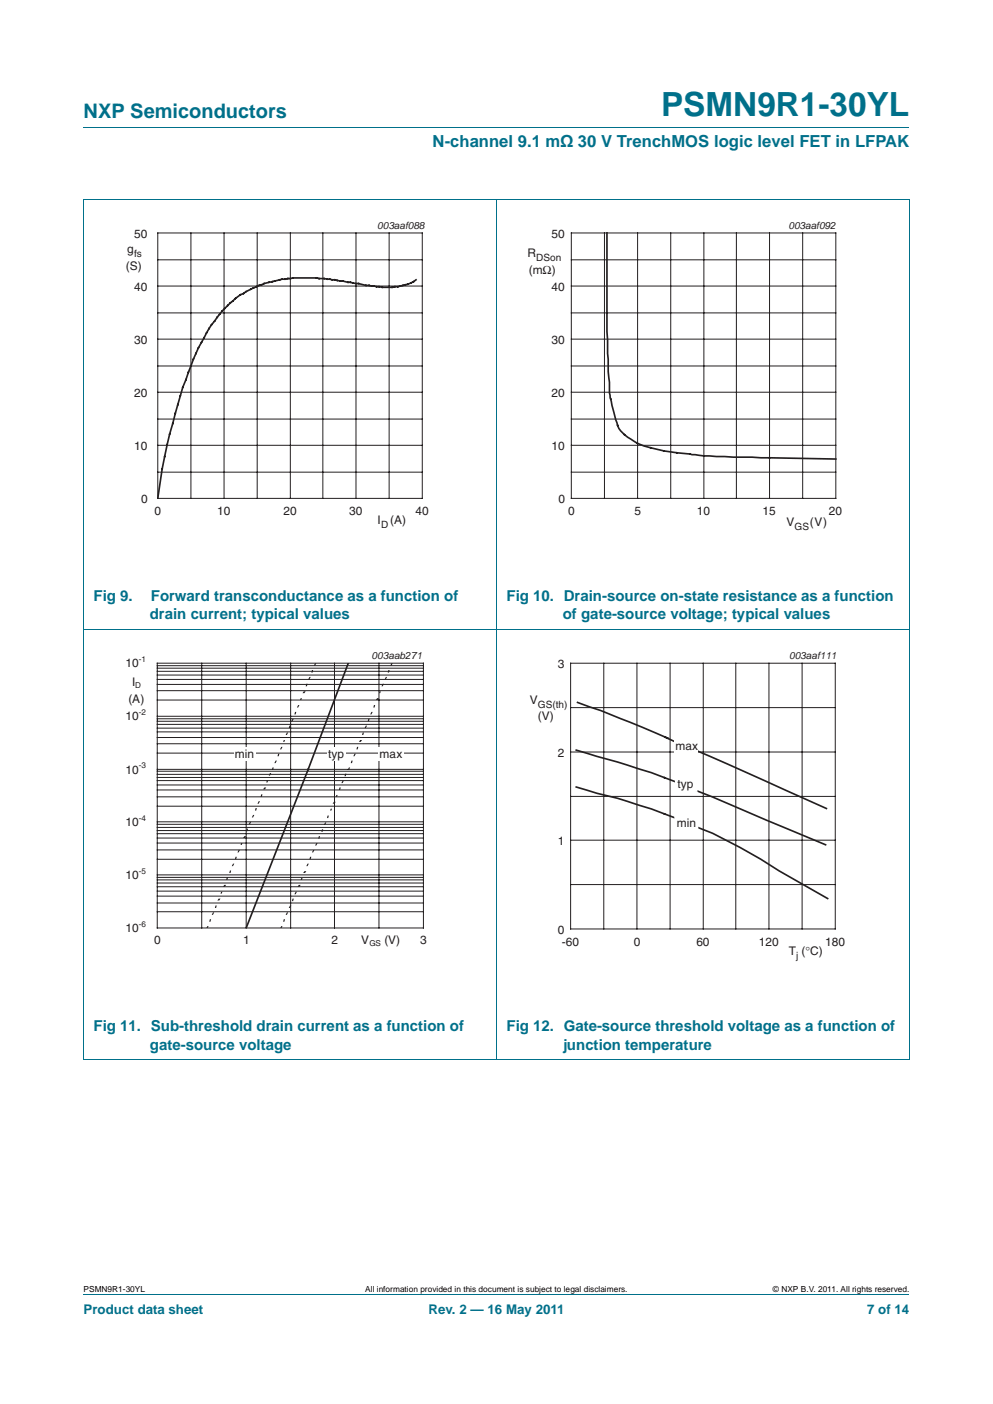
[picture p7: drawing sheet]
<svg xmlns="http://www.w3.org/2000/svg" width="210mm" height="297mm" viewBox="0 0 210 297" stroke-linecap="round" stroke-linejoin="round" font-family="sans-serif">
<path d="M17.7 27h174.6M17.6 42.1h174.7M17.7 42.2v182M105 42.1v182.1M192.3 42.2v182M17.6 133.2h174.7M17.6 224.2h174.7M17.7 273.9h174.6" fill="none" stroke="#00708a" stroke-width=".21"/>
<g fill="none" stroke="#231f20" stroke-width=".21">
<path d="M33.4 55h55.9M33.4 49.3h55.9v56.1h-55.9zM40.4 49.3v56.1M47.4 49.3v56.1M54.4 49.3v56.1M61.4 49.3v56.1M68.3 49.3v56.1M75.3 49.3v56.1M82.3 49.3v56.1M120.8 55h55.9M120.8 49.3h55.9v56.1h-55.9zM127.8 49.3v56.1"/>
<path d="M134.8 49.3v56.1M141.8 49.3v56.1M148.8 49.3v56.1M155.7 49.3v56.1M162.7 49.3v56.1M169.7 49.3v56.1M33.4 77.4h55.9M33.4 66.2h55.9M33.4 71.7h55.9M33.4 60.5h55.9M120.8 77.4h55.9M120.8 66.2h55.9"/>
<path d="M120.8 71.7h55.9M120.8 60.5h55.9M33.4 99.9h55.9M33.4 88.7h55.9M33.4 94.2h55.9M33.4 83h55.9M120.8 99.9h55.9M120.8 88.7h55.9M120.8 94.2h55.9M120.8 83h55.9M33.3 159.3h56.2M33.3 157.4h56.2"/>
<path d="M33.3 156h56.2M33.3 154.8h56.2M33.3 154h56.2M33.3 153.3h56.2M33.3 152.6h56.2M33.3 152.1h56.2M33.3 148.1h56.2M33.3 146.1h56.2M33.3 144.8h56.2M33.3 143.7h56.2M33.3 142.8h56.2M33.3 142h56.2"/>
<path d="M33.3 141.4h56.2M33.3 140.8h56.2M33.3 140.3h56.2v56h-56.2zM33.3 151.5h56.2M42.7 140.3v56M52.1 140.3v56M61.5 140.3v56M70.7 140.3v56M80.1 140.3v56M33.3 179.8h56.2M33.3 178.4h56.2M33.3 177.3h56.2"/>
<path d="M33.3 176.4h56.2M33.3 175.7h56.2M33.3 175.1h56.2M33.3 174.4h56.2M33.3 170.6h56.2M33.3 168.6h56.2M33.3 167.1h56.2M33.3 166.1h56.2M33.3 165.1h56.2M33.3 164.5h56.2M33.3 163.8h56.2M33.3 163.2h56.2"/>
<path d="M33.3 173.9h56.2M33.3 162.8h56.2M33.3 192.9h56.2M33.3 191h56.2M33.3 189.6h56.2M33.3 188.5h56.2M33.3 187.6h56.2M33.3 186.8h56.2M33.3 186.2h56.2M33.3 185.6h56.2M33.3 181.8h56.2M33.3 185.1h56.2"/>
</g>
<path d="M88 59.2a7.3 7.3 0 0 1-4.5 1.5 22.7 22.7 0 0 1-7.7-.7h-.5a57.8 57.8 0 0 0-12.8-1.2 23.4 23.4 0 0 0-12.7 4.4 28 28 0 0 0-7.2 9.2l-.6 1.2a115.9 115.9 0 0 0-6.7 20.5l-1 5.1-.9 6.2M128.3 49.2v21l.3 8.4 .3 2.3a23.9 23.9 0 0 0 1.6 8.6 5.1 5.1 0 0 0 2.9 3.4 9.5 9.5 0 0 0 4.2 1.8 79.4 79.4 0 0 0 13.9 1.9l25.2 .5" fill="none" stroke="#231f20" stroke-width=".35"/>
<path d="M20.4 46.4h81.9v66.3h-81.9zM107.7 46.4h81.9v66.3h-81.9z" fill="none" stroke="#fff" stroke-width=".21"/>
<g fill="#231f20">
<path d="M43.8 195.9h.3l-.3 .5h-.2z" fill-rule="evenodd"/>
<path d="M44.4 194.5h.2l-.1 .5h-.3z" fill-rule="evenodd"/>
<path d="M45 193h.3l-.3 .6h-.2z" fill-rule="evenodd"/>
<path d="M45.6 191.6h.2l-.1 .5h-.3z" fill-rule="evenodd"/>
<path d="M46.2 190.1h.4l-.2 .4h-.4z" fill-rule="evenodd"/>
<path d="M46.8 188.7h.2l-.1 .4h-.3z" fill-rule="evenodd"/>
<path d="M47.4 187.2h.4l-.2 .4h-.4z" fill-rule="evenodd"/>
<path d="M48 185.6h.2l-.1 .6h-.3z" fill-rule="evenodd"/>
<path d="M48.6 184.2h.3l-.2 .5h-.2z" fill-rule="evenodd"/>
<path d="M49.3 182.7h.2l-.2 .5h-.3z" fill-rule="evenodd"/>
<path d="M49.8 181.3h.3l-.2 .5h-.2z" fill-rule="evenodd"/>
<path d="M50.5 179.8h.2l-.2 .5h-.3z" fill-rule="evenodd"/>
<path d="M51 178.4h.3l-.2 .4h-.2z" fill-rule="evenodd"/>
<path d="M51.7 176.9h.4l-.3 .4h-.4z" fill-rule="evenodd"/>
<path d="M52.2 175.3h.3l-.2 .6h-.2z" fill-rule="evenodd"/>
<path d="M52.9 173.9h.2l-.2 .5h-.3z" fill-rule="evenodd"/>
<path d="M53.5 172.4h.3l-.3 .5h-.2z" fill-rule="evenodd"/>
<path d="M54 171h.3l-.1 .5h-.3z" fill-rule="evenodd"/>
<path d="M54.7 169.5h.3l-.3 .5h-.3z" fill-rule="evenodd"/>
<path d="M55.2 168.1h.3l-.1 .5h-.3z" fill-rule="evenodd"/>
<path d="M55.9 166.6h.4l-.3 .4h-.4z" fill-rule="evenodd"/>
<path d="M56.4 165.1h.3l-.1 .4h-.3z" fill-rule="evenodd"/>
<path d="M57.1 163.6h.3l-.3 .5h-.3z" fill-rule="evenodd"/>
<path d="M57.6 162.4h.3l-.1 .5h-.3z" fill-rule="evenodd"/>
<path d="M58.3 160.9h.2l-.2 .5h-.3z" fill-rule="evenodd"/>
<path d="M58.8 159.5h.3l-.2 .5h-.2z" fill-rule="evenodd"/>
<path d="M59.5 158h.2l-.2 .5h-.3z" fill-rule="evenodd"/>
<path d="M60 156.6h.3l-.2 .4h-.2z" fill-rule="evenodd"/>
<path d="M60.7 155h.2l-.2 .5h-.3z" fill-rule="evenodd"/>
<path d="M61.2 153.5h.3l-.2 .5h-.2z" fill-rule="evenodd"/>
<path d="M61.9 152.1h.2l-.2 .5h-.3z" fill-rule="evenodd"/>
<path d="M62.4 150.6h.3l-.2 .5h-.2z" fill-rule="evenodd"/>
<path d="M63.1 149.2h.2l-.2 .5h-.3z" fill-rule="evenodd"/>
<path d="M63.6 147.7h.2l-.1 .4h-.3z" fill-rule="evenodd"/>
<path d="M64.2 146.3h.4l-.2 .4h-.4z" fill-rule="evenodd"/>
<path d="M64.8 144.7h.2l-.1 .5h-.3z" fill-rule="evenodd"/>
<path d="M65.4 143.2h.3l-.3 .5h-.2z" fill-rule="evenodd"/>
<path d="M66 141.8h.2l-.1 .5h-.3z" fill-rule="evenodd"/>
<path d="M66.6 140.3h.3l-.3 .5h-.2z" fill-rule="evenodd"/>
</g>
<path d="M73.6 140.3l-8.4 22.5-13.1 33.5" fill="none" stroke="#231f20" stroke-width=".35"/>
<g fill="#231f20">
<path d="M59.5 195.9h.2l-.2 .5h-.3z" fill-rule="evenodd"/>
<path d="M60 194.5h.3l-.2 .5h-.2z" fill-rule="evenodd"/>
<path d="M60.7 193h.2l-.2 .6h-.3z" fill-rule="evenodd"/>
<path d="M61.3 191.6h.3l-.3 .5h-.2z" fill-rule="evenodd"/>
<path d="M61.9 190.1h.2l-.1 .5h-.3z" fill-rule="evenodd"/>
<path d="M62.5 188.7h.3l-.3 .5h-.2z" fill-rule="evenodd"/>
<path d="M63.2 187.2h.4l-.3 .4h-.4z" fill-rule="evenodd"/>
<path d="M63.7 185.8h.3l-.2 .4h-.2z" fill-rule="evenodd"/>
<path d="M64.4 184.3h.4l-.3 .4h-.4z" fill-rule="evenodd"/>
<path d="M65 182.7h.3l-.3 .5h-.2z" fill-rule="evenodd"/>
<path d="M65.6 181.3h.2l-.1 .5h-.3z" fill-rule="evenodd"/>
<path d="M66.2 179.8h.3l-.3 .5h-.2z" fill-rule="evenodd"/>
<path d="M66.9 178.4h.3l-.3 .5h-.3z" fill-rule="evenodd"/>
<path d="M67.4 176.9h.3l-.1 .5h-.3z" fill-rule="evenodd"/>
<path d="M68.1 175.5h.2l-.1 .5h-.2z" fill-rule="evenodd"/>
<path d="M68.7 174h.3l-.3 .5h-.2z" fill-rule="evenodd"/>
<path d="M69.3 172.5h.2l-.1 .6h-.3z" fill-rule="evenodd"/>
<path d="M69.9 171.1h.3l-.1 .4h-.3z" fill-rule="evenodd"/>
<path d="M70.6 169.6h.4l-.3 .4h-.4z" fill-rule="evenodd"/>
<path d="M71.1 168.2h.3l-.1 .4h-.3z" fill-rule="evenodd"/>
<path d="M71.8 166.6h.3l-.2 .5h-.2z" fill-rule="evenodd"/>
<path d="M72.5 165.1h.2l-.2 .6h-.3z" fill-rule="evenodd"/>
<path d="M73 163.7h.2l-.1 .5h-.2z" fill-rule="evenodd"/>
<path d="M73.8 162.4h.2l-.2 .5h-.3z" fill-rule="evenodd"/>
<path d="M74.3 160.9h.3l-.2 .5h-.2z" fill-rule="evenodd"/>
<path d="M75 159.5h.2l-.2 .5h-.3z" fill-rule="evenodd"/>
<path d="M75.5 158h.3l-.2 .5h-.2z" fill-rule="evenodd"/>
<path d="M76.2 156.6h.4l-.3 .4h-.4z" fill-rule="evenodd"/>
<path d="M76.7 155h.3l-.2 .5h-.2z" fill-rule="evenodd"/>
<path d="M77.4 153.5h.2l-.2 .5h-.3z" fill-rule="evenodd"/>
<path d="M77.9 152.1h.2l-.1 .5h-.2z" fill-rule="evenodd"/>
<path d="M78.5 150.6h.3l-.3 .5h-.2z" fill-rule="evenodd"/>
<path d="M79.1 149.2h.2l-.1 .5h-.3z" fill-rule="evenodd"/>
<path d="M79.7 147.7h.4l-.2 .4h-.4z" fill-rule="evenodd"/>
<path d="M80.3 146.3h.2l-.1 .4h-.3z" fill-rule="evenodd"/>
<path d="M80.9 144.7h.3l-.3 .5h-.2z" fill-rule="evenodd"/>
<path d="M81.6 143.2h.3l-.3 .5h-.3z" fill-rule="evenodd"/>
<path d="M82.1 141.8h.3l-.1 .5h-.3z" fill-rule="evenodd"/>
<path d="M82.8 140.3h.2l-.2 .5h-.3z" fill-rule="evenodd"/>
</g>
<path d="M73.5 162.6h.3v.2h-.3z" fill="#231f20"/>
<g fill="#fff">
<path d="M80.1 158.1h5.3v2.9h-5.3z"/>
<path d="M69.2 158.1h3.8v2.9h-3.8z"/>
<path d="M49.5 158.1h4.5v2.9h-4.5z"/>
</g>
<path d="M20.4 137.4h81.9v66.3h-81.9z" fill="none" stroke="#fff" stroke-width=".21"/>
<g fill="none" stroke="#231f20" stroke-width=".21">
<path d="M120.7 149.7h55.9M120.7 140.3h55.9v56.2h-55.9zM120.7 159.1h55.9M127.7 140.3v56.2M134.7 140.3v56.2M141.7 140.3v56.2M148.7 140.3v56.2M155.6 140.3v56.2M162.6 140.3v56.2M169.6 140.3v56.2M120.7 168.5h55.9M120.7 177.8h55.9"/>
<path d="M120.7 187.1h55.9"/>
</g>
<path d="M121.9 158.7l10.8 3.2a102.1 102.1 0 0 1 14.3 5.3l27.6 11.5M122.1 148.6l4.9 1.7 14.2 5.9M140.7 156l3 1.4 10.2 4.3 20.9 9.4M121.9 166.5l10.8 3.1a102.1 102.1 0 0 1 14.3 5.2l3.7 1.5 5.8 3 4.4 2.5 3.9 2.5 10.2 5.8" fill="none" stroke="#231f20" stroke-width=".35"/>
<path d="M142.6 156.5h5v2.9h-5z" fill="#fff"/>
<g fill="#fff">
<path d="M142.7 164.6h4.8v2.9h-4.8z" fill-rule="evenodd"/>
<path d="M142.6 172.5h5.1v2.9h-5.1z" fill-rule="evenodd"/>
</g>
<path d="M107.7 137.4h81.9v66.4h-81.9z" fill="none" stroke="#fff" stroke-width=".21"/>
<text font-size="7" fill="#00708a" x="139.8" y="24.6">PSMN9R1-30YL</text>
<text font-size="4.2" fill="#00708a" x="17.7" y="24.9">NXP Semiconductors</text>
<text font-size="3.5" fill="#00708a" x="91.5" y="31.1">N-channel 9.1 mΩ 30 V TrenchMOS logic level FET in LFPAK</text>
<g font-size="3.2" fill="#00708a">
<text x="19.8" y="127.2">Fig 9.</text>
<text x="31.7" y="131">drain current; typical values</text>
<text x="31.9" y="127.2">Forward transconductance as a function of</text>
<text x="107.1" y="127.2">Fig 10. Drain-source on-state resistance as a function</text>
<text x="119" y="131">of gate-source voltage; typical values</text>
<text x="19.8" y="218.2">Fig 11. Sub-threshold drain current as a function of</text>
<text x="107.1" y="218.2">Fig 12. Gate-source threshold voltage as a function of</text>
<text x="31.7" y="222.1">gate-source voltage</text>
<text x="119" y="222.1">junction temperature</text>
</g>
<g font-size="2.8" fill="#00708a">
<text x="17.7" y="277.9">Product data sheet</text>
<text x="90.6" y="277.9">Rev. 2 — 16 May 2011</text>
<text x="183.4" y="277.9">7 of 14</text>
</g>
<g font-size="2.5" fill="#231f20">
<text x="26.9" y="53.6">g</text>
<text x="28.4" y="50.4">50</text>
<text x="116.6" y="50.4">50</text>
<text x="26.6" y="57.1">(S)</text>
<text x="111.6" y="54.5">R</text>
<text x="111.8" y="57.9">(mΩ)</text>
<text x="28.4" y="61.6">40</text>
<text x="116.6" y="61.6">40</text>
<text x="28.4" y="72.8">30</text>
<text x="116.6" y="72.8">30</text>
<text x="28.4" y="84.1">20</text>
<text x="116.6" y="84.1">20</text>
<text x="28.4" y="95.3">10</text>
<text x="116.6" y="95.3">10</text>
<text x="29.8" y="106.5">0</text>
<text x="118.1" y="106.5">0</text>
<text x="32.7" y="109">0</text>
<text x="45.9" y="109">10</text>
<text x="59.9" y="109">20</text>
<text x="73.8" y="109">30</text>
<text x="79.8" y="110.9">I</text>
<text x="82.5" y="110.9">(A)</text>
<text x="87.8" y="109">40</text>
<text x="120.1" y="109">0</text>
<text x="134.2" y="109">5</text>
<text x="147.4" y="109">10</text>
<text x="161.3" y="109">15</text>
<text x="166.3" y="111.3">V</text>
<text x="171.2" y="111.3">(V)</text>
<text x="175.3" y="109">20</text>
<text x="26.5" y="141.2">10</text>
<text x="117.9" y="141.4">3</text>
<text x="27.2" y="148.7">(A)</text>
<text x="28" y="145.1">I</text>
<text x="112" y="148.9">V</text>
<text x="26.5" y="152.4">10</text>
<text x="113.7" y="152.4">(V)</text>
<text x="49.7" y="160.4">min</text>
<text x="69.4" y="160.4">typ</text>
<text x="80.3" y="160.4">max</text>
<text x="117.9" y="160.2">2</text>
<text x="142.8" y="158.8">max</text>
<text x="26.5" y="163.7">10</text>
<text x="143.3" y="166.7">typ</text>
<text x="26.5" y="174.8">10</text>
<text x="117.9" y="178.8">1</text>
<text x="143.2" y="174.9">min</text>
<text x="26.5" y="186">10</text>
<text x="26.5" y="197.2">10</text>
<text x="117.9" y="197.6">0</text>
<text x="32.6" y="199.7">0</text>
<text x="51.4" y="199.7">1</text>
<text x="70.1" y="199.7">2</text>
<text x="76.4" y="199.7">V</text>
<text x="81.3" y="199.7">(V)</text>
<text x="88.9" y="199.7">3</text>
<text x="118.8" y="200.1">-60</text>
<text x="134" y="200.1">0</text>
<text x="147.3" y="200.1">60</text>
<text x="160.5" y="200.1">120</text>
<text x="166.8" y="202.1">T (°C)</text>
<text x="174.5" y="200.1">180</text>
</g>
<g font-size="2.1" fill="#231f20">
<text x="79.8" y="48.5">003aaf088</text>
<text x="166.7" y="48.5">003aaf092</text>
<text x="28.3" y="54.4">fs</text>
<text x="113.4" y="55.2">DSon</text>
<text x="80.6" y="111.7">D</text>
<text x="168" y="112.1">GS</text>
<text x="78.5" y="139.4">003aab271</text>
<text x="166.9" y="139.5">003aaf111</text>
<text x="113.7" y="149.7">GS(th)</text>
<text x="168.4" y="202.9">j</text>
</g>
<g font-size="1.8">
<text x="17.7" y="273.3">PSMN9R1-30YL</text>
<text x="77.2" y="273.3">All information provided in this document is subject to legal disclaimers.</text>
<text x="163.5" y="273.3">© NXP B.V. 2011. All rights reserved.</text>
</g>
<g font-size="1.7" fill="#231f20">
<text x="29.3" y="140.1">-1</text>
<text x="28.6" y="145.5">D</text>
<text x="29.3" y="151.3">-2</text>
<text x="29.3" y="162.5">-3</text>
<text x="29.3" y="173.6">-4</text>
<text x="29.3" y="184.8">-5</text>
<text x="29.3" y="196.1">-6</text>
<text x="78.1" y="200.1">GS</text>
</g>
</svg>
